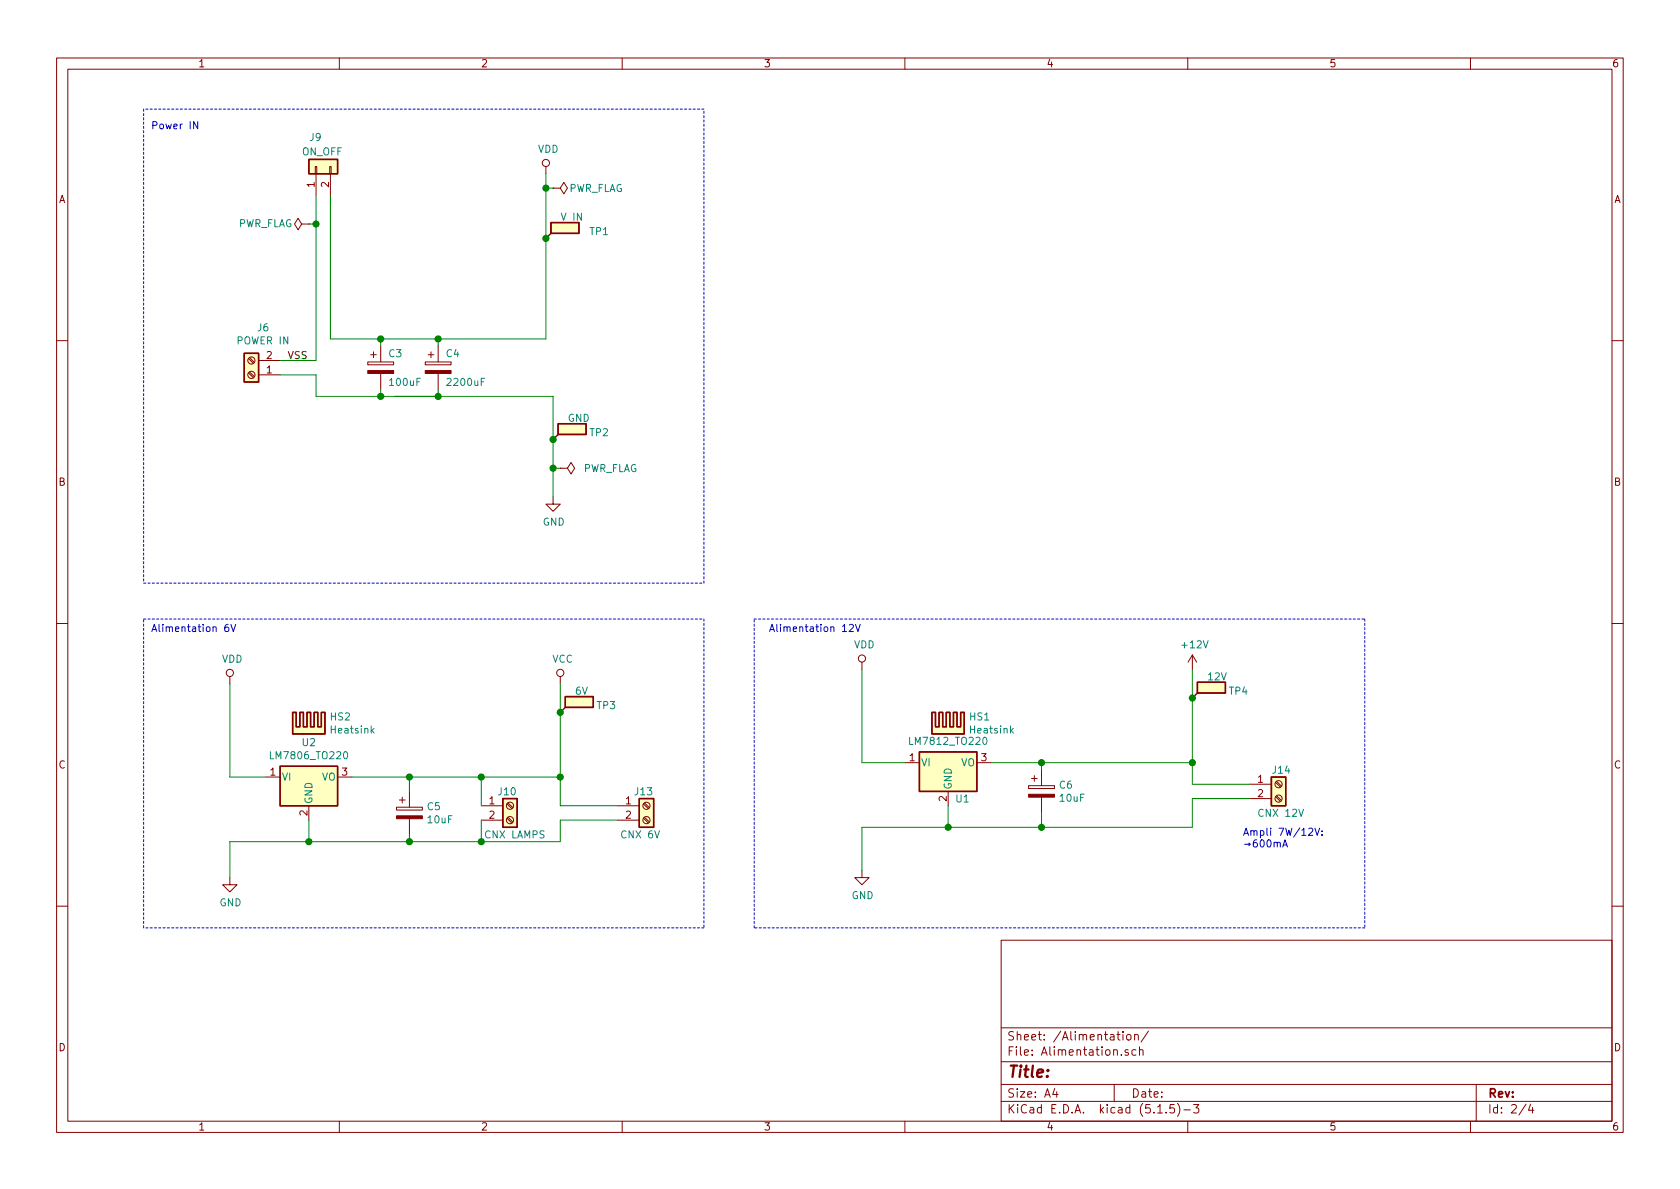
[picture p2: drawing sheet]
EESchema Schematic File Version 4
EELAYER 30 0
EELAYER END
$Descr A4 11693 8268
encoding utf-8
Sheet 2 4
Title ""
Date ""
Rev ""
Comp ""
Comment1 ""
Comment2 ""
Comment3 ""
Comment4 ""
$EndDescr
$Comp
L Connector:TestPoint_Flag TP?
U 1 1
P 3850 3050
AR Path="/624C86D1" Ref="TP?"  Part="1" 
AR Path="/624BFCA3/624C86D1" Ref="TP2"  Part="1" 
F 0 "TP2" H 4100 3100 50  0000 L CNN
F 1 "GND" H 3950 3200 50  0000 L CNN
F 2 "TestPoint:TestPoint_Loop_D2.60mm_Drill1.4mm_Beaded" H 4050 3050 50  0001 C CNN
F 3 "~" H 4050 3050 50  0001 C CNN
	1    3850 3050
	1    0    0    -1  
$EndComp
$Comp
L Connector:TestPoint_Flag TP?
U 1 1
P 3800 1650
AR Path="/624C86D7" Ref="TP?"  Part="1" 
AR Path="/624BFCA3/624C86D7" Ref="TP1"  Part="1" 
F 0 "TP1" H 4100 1700 50  0000 L CNN
F 1 "V IN" H 3900 1800 50  0000 L CNN
F 2 "TestPoint:TestPoint_Loop_D2.60mm_Drill1.4mm_Beaded" H 4000 1650 50  0001 C CNN
F 3 "~" H 4000 1650 50  0001 C CNN
	1    3800 1650
	1    0    0    -1  
$EndComp
$Comp
L power:PWR_FLAG #FLG?
U 1 1
P 3900 3250
AR Path="/624C86DD" Ref="#FLG?"  Part="1" 
AR Path="/624BFCA3/624C86DD" Ref="#FLG0103"  Part="1" 
F 0 "#FLG0103" H 3900 3325 50  0001 C CNN
F 1 "PWR_FLAG" V 3900 3600 50  0000 C CNN
F 2 "" H 3900 3250 50  0001 C CNN
F 3 "~" H 3900 3250 50  0001 C CNN
	1    3900 3250
	0    1    1    0   
$EndComp
$Comp
L power:PWR_FLAG #FLG?
U 1 1
P 3850 1300
AR Path="/624C86E3" Ref="#FLG?"  Part="1" 
AR Path="/624BFCA3/624C86E3" Ref="#FLG0104"  Part="1" 
F 0 "#FLG0104" H 3850 1375 50  0001 C CNN
F 1 "PWR_FLAG" V 3850 1600 50  0000 C CNN
F 2 "" H 3850 1300 50  0001 C CNN
F 3 "~" H 3850 1300 50  0001 C CNN
	1    3850 1300
	0    1    1    0   
$EndComp
$Comp
L Connector:Screw_Terminal_01x02 J?
U 1 1
P 1750 2600
AR Path="/624C86E9" Ref="J?"  Part="1" 
AR Path="/624BFCA3/624C86E9" Ref="J6"  Part="1" 
F 0 "J6" H 1668 2275 50  0000 C CNN
F 1 "POWER IN" H 1668 2366 50  0000 C CNN
F 2 "TerminalBlock_Phoenix:TerminalBlock_Phoenix_MKDS-1,5-2-5.08_1x02_P5.08mm_Horizontal" H 1750 2600 50  0001 C CNN
F 3 "~" H 1750 2600 50  0001 C CNN
	1    1750 2600
	-1   0    0    1   
$EndComp
$Comp
L Connector_Generic:Conn_01x02 J?
U 1 1
P 2200 1150
AR Path="/624C86EF" Ref="J?"  Part="1" 
AR Path="/624BFCA3/624C86EF" Ref="J9"  Part="1" 
F 0 "J9" V 2400 1200 50  0000 R CNN
F 1 "ON_OFF" V 2300 1250 50  0000 R CNN
F 2 "Connector_JST:JST_XH_B2B-XH-A_1x02_P2.50mm_Vertical" H 2200 1150 50  0001 C CNN
F 3 "~" H 2200 1150 50  0001 C CNN
	1    2200 1150
	0    -1   -1   0   
$EndComp
$Comp
L Device:CP C?
U 1 1
P 2650 2550
AR Path="/624C86F5" Ref="C?"  Part="1" 
AR Path="/624BFCA3/624C86F5" Ref="C3"  Part="1" 
F 0 "C3" H 2700 2650 50  0000 L CNN
F 1 "100uF" H 2700 2450 50  0000 L CNN
F 2 "Capacitor_THT:CP_Axial_L18.0mm_D8.0mm_P25.00mm_Horizontal" H 2688 2400 50  0001 C CNN
F 3 "~" H 2650 2550 50  0001 C CNN
	1    2650 2550
	1    0    0    -1  
$EndComp
Wire Wire Line
	1950 2500 2200 2500
Wire Wire Line
	2200 2500 2200 1550
Wire Wire Line
	2650 2750 2650 2700
Wire Wire Line
	2650 2350 2650 2400
Connection ~ 2650 2350
Connection ~ 2650 2750
Wire Wire Line
	3850 2750 3850 3050
$Comp
L power:VDD #PWR?
U 1 1
P 3800 1200
AR Path="/624C8702" Ref="#PWR?"  Part="1" 
AR Path="/624BFCA3/624C8702" Ref="#PWR0114"  Part="1" 
F 0 "#PWR0114" H 3800 1050 50  0001 C CNN
F 1 "VDD" H 3817 1373 50  0000 C CNN
F 2 "" H 3800 1200 50  0001 C CNN
F 3 "" H 3800 1200 50  0001 C CNN
	1    3800 1200
	1    0    0    -1  
$EndComp
$Comp
L power:GND #PWR?
U 1 1
P 3850 3450
AR Path="/624C8708" Ref="#PWR?"  Part="1" 
AR Path="/624BFCA3/624C8708" Ref="#PWR0115"  Part="1" 
F 0 "#PWR0115" H 3850 3200 50  0001 C CNN
F 1 "GND" H 3855 3277 50  0000 C CNN
F 2 "" H 3850 3450 50  0001 C CNN
F 3 "" H 3850 3450 50  0001 C CNN
	1    3850 3450
	1    0    0    -1  
$EndComp
Wire Wire Line
	2650 2350 3050 2350
$Comp
L Device:CP C?
U 1 1
P 3050 2550
AR Path="/624C870F" Ref="C?"  Part="1" 
AR Path="/624BFCA3/624C870F" Ref="C4"  Part="1" 
F 0 "C4" H 3100 2650 50  0000 L CNN
F 1 "2200uF" H 3100 2450 50  0000 L CNN
F 2 "Capacitor_THT:CP_Axial_L30.0mm_D18.0mm_P35.00mm_Horizontal" H 3088 2400 50  0001 C CNN
F 3 "~" H 3050 2550 50  0001 C CNN
	1    3050 2550
	1    0    0    -1  
$EndComp
Wire Wire Line
	3050 2750 3050 2700
Wire Wire Line
	3050 2400 3050 2350
Wire Wire Line
	3900 3250 3850 3250
Connection ~ 3850 3250
Wire Wire Line
	3850 3250 3850 3450
Wire Wire Line
	3800 1200 3800 1300
Wire Wire Line
	3850 1300 3800 1300
Connection ~ 3800 1300
Wire Wire Line
	2300 2350 2650 2350
Wire Wire Line
	2300 1350 2300 2350
Wire Wire Line
	3800 1300 3800 1650
Connection ~ 3050 2750
Wire Wire Line
	3050 2350 3800 2350
Connection ~ 3050 2350
Wire Wire Line
	2650 2750 2200 2750
Wire Wire Line
	2200 2750 2200 2600
Wire Wire Line
	2200 2600 1950 2600
Wire Wire Line
	3050 2750 3850 2750
$Comp
L Connector:TestPoint_Flag TP?
U 1 1
P 3900 4950
AR Path="/624D4FED" Ref="TP?"  Part="1" 
AR Path="/624BFCA3/624D4FED" Ref="TP3"  Part="1" 
F 0 "TP3" H 4150 5000 50  0000 L CNN
F 1 "6V" H 4000 5100 50  0000 L CNN
F 2 "TestPoint:TestPoint_Loop_D2.60mm_Drill1.4mm_Beaded" H 4100 4950 50  0001 C CNN
F 3 "~" H 4100 4950 50  0001 C CNN
	1    3900 4950
	1    0    0    -1  
$EndComp
$Comp
L Regulator_Linear:LM7806_TO220 U?
U 1 1
P 2150 5400
AR Path="/624D4FF3" Ref="U?"  Part="1" 
AR Path="/624BFCA3/624D4FF3" Ref="U2"  Part="1" 
F 0 "U2" H 2150 5642 50  0000 C CNN
F 1 "LM7806_TO220" H 2150 5551 50  0000 C CNN
F 2 "Package_TO_SOT_THT:TO-220-3_Vertical" H 2150 5625 50  0001 C CIN
F 3 "http://www.fairchildsemi.com/ds/LM/LM7805.pdf" H 2150 5350 50  0001 C CNN
	1    2150 5400
	1    0    0    -1  
$EndComp
$Comp
L Regulator_Linear:LM7812_TO220 U?
U 1 1
P 6600 5300
AR Path="/624D4FF9" Ref="U?"  Part="1" 
AR Path="/624BFCA3/624D4FF9" Ref="U1"  Part="1" 
F 0 "U1" H 6700 5050 50  0000 C CNN
F 1 "LM7812_TO220" H 6600 5451 50  0000 C CNN
F 2 "Package_TO_SOT_THT:TO-220-3_Vertical" H 6600 5525 50  0001 C CIN
F 3 "http://www.fairchildsemi.com/ds/LM/LM7805.pdf" H 6600 5250 50  0001 C CNN
	1    6600 5300
	1    0    0    -1  
$EndComp
$Comp
L Connector:Screw_Terminal_01x02 J?
U 1 1
P 3550 5600
AR Path="/624D4FFF" Ref="J?"  Part="1" 
AR Path="/624BFCA3/624D4FFF" Ref="J10"  Part="1" 
F 0 "J10" H 3600 5700 50  0000 R CNN
F 1 "CNX LAMPS" H 3800 5400 50  0000 R CNN
F 2 "MesModules:Bloc_de_jonction_CI-MPT_2.54mm_01x02" H 3550 5600 50  0001 C CNN
F 3 "~" H 3550 5600 50  0001 C CNN
	1    3550 5600
	1    0    0    -1  
$EndComp
$Comp
L Connector:Screw_Terminal_01x02 J?
U 1 1
P 4500 5600
AR Path="/624D5005" Ref="J?"  Part="1" 
AR Path="/624BFCA3/624D5005" Ref="J13"  Part="1" 
F 0 "J13" H 4550 5700 50  0000 R CNN
F 1 "CNX 6V" H 4600 5400 50  0000 R CNN
F 2 "TerminalBlock_Phoenix:TerminalBlock_Phoenix_MKDS-1,5-2-5.08_1x02_P5.08mm_Horizontal" H 4500 5600 50  0001 C CNN
F 3 "~" H 4500 5600 50  0001 C CNN
	1    4500 5600
	1    0    0    -1  
$EndComp
$Comp
L Connector:Screw_Terminal_01x02 J?
U 1 1
P 8900 5450
AR Path="/624D500B" Ref="J?"  Part="1" 
AR Path="/624BFCA3/624D500B" Ref="J14"  Part="1" 
F 0 "J14" H 8850 5550 50  0000 L CNN
F 1 "CNX 12V" H 8750 5250 50  0000 L CNN
F 2 "TerminalBlock_MetzConnect:TerminalBlock_MetzConnect_Type011_RT05502HBWC_1x02_P5.00mm_Horizontal" H 8900 5450 50  0001 C CNN
F 3 "~" H 8900 5450 50  0001 C CNN
	1    8900 5450
	1    0    0    -1  
$EndComp
Wire Wire Line
	2150 5850 2150 5700
$Comp
L power:GND #PWR?
U 1 1
P 6000 6050
AR Path="/624D5012" Ref="#PWR?"  Part="1" 
AR Path="/624BFCA3/624D5012" Ref="#PWR0116"  Part="1" 
F 0 "#PWR0116" H 6000 5800 50  0001 C CNN
F 1 "GND" H 6005 5877 50  0000 C CNN
F 2 "" H 6000 6050 50  0001 C CNN
F 3 "" H 6000 6050 50  0001 C CNN
	1    6000 6050
	1    0    0    -1  
$EndComp
$Comp
L Device:CP C?
U 1 1
P 2850 5650
AR Path="/624D5018" Ref="C?"  Part="1" 
AR Path="/624BFCA3/624D5018" Ref="C5"  Part="1" 
F 0 "C5" H 2968 5696 50  0000 L CNN
F 1 "10uF" H 2968 5605 50  0000 L CNN
F 2 "Capacitor_THT:CP_Radial_D5.0mm_P2.50mm" H 2888 5500 50  0001 C CNN
F 3 "~" H 2850 5650 50  0001 C CNN
	1    2850 5650
	1    0    0    -1  
$EndComp
Wire Wire Line
	2850 5400 2850 5500
Wire Wire Line
	2150 5850 2850 5850
Wire Wire Line
	2850 5850 2850 5800
Connection ~ 2150 5850
$Comp
L power:VCC #PWR?
U 1 1
P 3900 4750
AR Path="/624D5022" Ref="#PWR?"  Part="1" 
AR Path="/624BFCA3/624D5022" Ref="#PWR0117"  Part="1" 
F 0 "#PWR0117" H 3900 4600 50  0001 C CNN
F 1 "VCC" H 3917 4923 50  0000 C CNN
F 2 "" H 3900 4750 50  0001 C CNN
F 3 "" H 3900 4750 50  0001 C CNN
	1    3900 4750
	1    0    0    -1  
$EndComp
Wire Wire Line
	2850 5400 3350 5400
Connection ~ 2850 5400
Wire Wire Line
	2850 5850 3350 5850
Connection ~ 2850 5850
Wire Wire Line
	3350 5400 3900 5400
Connection ~ 3350 5400
Wire Wire Line
	6900 5300 7250 5300
Wire Wire Line
	6600 5600 6600 5750
Wire Wire Line
	6600 5750 7250 5750
Wire Wire Line
	8300 5550 8700 5550
Connection ~ 6600 5750
Wire Wire Line
	6000 5300 6300 5300
$Comp
L Device:CP C?
U 1 1
P 7250 5500
AR Path="/624D5034" Ref="C?"  Part="1" 
AR Path="/624BFCA3/624D5034" Ref="C6"  Part="1" 
F 0 "C6" H 7368 5546 50  0000 L CNN
F 1 "10uF" H 7368 5455 50  0000 L CNN
F 2 "Capacitor_THT:CP_Radial_D5.0mm_P2.50mm" H 7288 5350 50  0001 C CNN
F 3 "~" H 7250 5500 50  0001 C CNN
	1    7250 5500
	1    0    0    -1  
$EndComp
Wire Wire Line
	7250 5350 7250 5300
Wire Wire Line
	7250 5650 7250 5750
Connection ~ 3900 5400
Wire Wire Line
	3900 5400 3900 4950
$Comp
L power:+12V #PWR?
U 1 1
P 8300 4650
AR Path="/624D503E" Ref="#PWR?"  Part="1" 
AR Path="/624BFCA3/624D503E" Ref="#PWR0118"  Part="1" 
F 0 "#PWR0118" H 8300 4500 50  0001 C CNN
F 1 "+12V" H 8315 4823 50  0000 C CNN
F 2 "" H 8300 4650 50  0001 C CNN
F 3 "" H 8300 4650 50  0001 C CNN
	1    8300 4650
	1    0    0    -1  
$EndComp
Wire Wire Line
	8300 4650 8300 4850
Wire Wire Line
	7250 5300 8300 5300
Wire Wire Line
	6600 5750 6000 5750
Wire Wire Line
	6000 5750 6000 6050
$Comp
L power:VDD #PWR?
U 1 1
P 6000 4650
AR Path="/624D5048" Ref="#PWR?"  Part="1" 
AR Path="/624BFCA3/624D5048" Ref="#PWR0119"  Part="1" 
F 0 "#PWR0119" H 6000 4500 50  0001 C CNN
F 1 "VDD" H 6017 4823 50  0000 C CNN
F 2 "" H 6000 4650 50  0001 C CNN
F 3 "" H 6000 4650 50  0001 C CNN
	1    6000 4650
	1    0    0    -1  
$EndComp
Wire Wire Line
	6000 4650 6000 5300
Wire Wire Line
	1600 5850 2150 5850
$Comp
L Connector:TestPoint_Flag TP?
U 1 1
P 8300 4850
AR Path="/624D5050" Ref="TP?"  Part="1" 
AR Path="/624BFCA3/624D5050" Ref="TP4"  Part="1" 
F 0 "TP4" H 8550 4900 50  0000 L CNN
F 1 "12V" H 8400 5000 50  0000 L CNN
F 2 "TestPoint:TestPoint_Loop_D2.60mm_Drill1.4mm_Beaded" H 8500 4850 50  0001 C CNN
F 3 "~" H 8500 4850 50  0001 C CNN
	1    8300 4850
	1    0    0    -1  
$EndComp
Connection ~ 8300 5300
Wire Wire Line
	8300 5300 8300 5450
Wire Wire Line
	8300 5450 8700 5450
Wire Wire Line
	8300 5550 8300 5750
Wire Wire Line
	7250 5750 8300 5750
$Comp
L power:GND #PWR?
U 1 1
P 1600 6100
AR Path="/624D505B" Ref="#PWR?"  Part="1" 
AR Path="/624BFCA3/624D505B" Ref="#PWR0120"  Part="1" 
F 0 "#PWR0120" H 1600 5850 50  0001 C CNN
F 1 "GND" H 1605 5927 50  0000 C CNN
F 2 "" H 1600 6100 50  0001 C CNN
F 3 "" H 1600 6100 50  0001 C CNN
	1    1600 6100
	1    0    0    -1  
$EndComp
Wire Wire Line
	1600 6100 1600 5850
$Comp
L power:VDD #PWR?
U 1 1
P 1600 4750
AR Path="/624D5062" Ref="#PWR?"  Part="1" 
AR Path="/624BFCA3/624D5062" Ref="#PWR0121"  Part="1" 
F 0 "#PWR0121" H 1600 4600 50  0001 C CNN
F 1 "VDD" H 1617 4923 50  0000 C CNN
F 2 "" H 1600 4750 50  0001 C CNN
F 3 "" H 1600 4750 50  0001 C CNN
	1    1600 4750
	1    0    0    -1  
$EndComp
Wire Wire Line
	1850 5400 1600 5400
Wire Wire Line
	1600 5400 1600 4750
Wire Wire Line
	3900 5400 3900 5600
Wire Wire Line
	3900 5600 4300 5600
Wire Wire Line
	4300 5700 3900 5700
Wire Wire Line
	3900 5700 3900 5850
Wire Wire Line
	3350 5700 3350 5850
Connection ~ 3350 5850
Wire Wire Line
	3350 5850 3900 5850
Wire Wire Line
	3350 5400 3350 5600
Wire Wire Line
	2450 5400 2850 5400
Connection ~ 7250 5300
Connection ~ 7250 5750
Text Notes 8650 5900 0    50   ~ 0
Ampli 7W/12V:\n→600mA
$Comp
L Mechanical:Heatsink HS?
U 1 1
P 6600 5100
AR Path="/624D5076" Ref="HS?"  Part="1" 
AR Path="/624BFCA3/624D5076" Ref="HS1"  Part="1" 
F 0 "HS1" H 6742 5221 50  0000 L CNN
F 1 "Heatsink" H 6742 5130 50  0000 L CNN
F 2 "MesModules:HeatSink_TO-220" H 6612 5100 50  0001 C CNN
F 3 "~" H 6612 5100 50  0001 C CNN
	1    6600 5100
	1    0    0    -1  
$EndComp
Connection ~ 3800 1650
Wire Wire Line
	3800 1650 3800 2350
Connection ~ 3850 3050
Wire Wire Line
	3850 3050 3850 3250
Connection ~ 3900 4950
Wire Wire Line
	3900 4950 3900 4750
Connection ~ 8300 4850
Wire Wire Line
	8300 4850 8300 5300
Wire Notes Line
	1000 4300 4900 4300
Wire Notes Line
	4900 4300 4900 6450
Wire Notes Line
	4900 6450 1000 6450
Wire Notes Line
	1000 6450 1000 4300
Wire Notes Line
	5250 6450 5250 4300
Wire Notes Line
	5250 4300 9500 4300
Wire Notes Line
	9500 4300 9500 6450
Wire Notes Line
	9500 6450 5250 6450
Text Notes 5350 4400 0    50   ~ 0
Alimentation 12V
Text Notes 1050 4400 0    50   ~ 0
Alimentation 6V
Wire Notes Line
	1000 750  1000 4050
Wire Notes Line
	1000 4050 4900 4050
Wire Notes Line
	4900 4050 4900 750 
Wire Notes Line
	4900 750  1000 750 
Text Notes 1050 900  0    50   ~ 0
Power IN
Wire Wire Line
	2750 2750 3050 2750
Wire Wire Line
	2650 2750 3050 2750
$Comp
L Mechanical:Heatsink HS?
U 1 1
P 2150 5100
AR Path="/6258C9EF" Ref="HS?"  Part="1" 
AR Path="/624BFCA3/6258C9EF" Ref="HS2"  Part="1" 
F 0 "HS2" H 2292 5221 50  0000 L CNN
F 1 "Heatsink" H 2292 5130 50  0000 L CNN
F 2 "MesModules:HeatSink_TO-220" H 2162 5100 50  0001 C CNN
F 3 "~" H 2162 5100 50  0001 C CNN
	1    2150 5100
	1    0    0    -1  
$EndComp
$Comp
L power:PWR_FLAG #FLG?
U 1 1
P 2150 1550
AR Path="/62575958" Ref="#FLG?"  Part="1" 
AR Path="/624BFCA3/62575958" Ref="#FLG?"  Part="1" 
F 0 "#FLG?" H 2150 1625 50  0001 C CNN
F 1 "PWR_FLAG" V 2150 1850 50  0000 C CNN
F 2 "" H 2150 1550 50  0001 C CNN
F 3 "~" H 2150 1550 50  0001 C CNN
	1    2150 1550
	0    -1   -1   0   
$EndComp
Wire Wire Line
	2150 1550 2200 1550
Connection ~ 2200 1550
Wire Wire Line
	2200 1550 2200 1350
Text Label 2000 2500 0    50   ~ 0
VSS
$EndSCHEMATC
